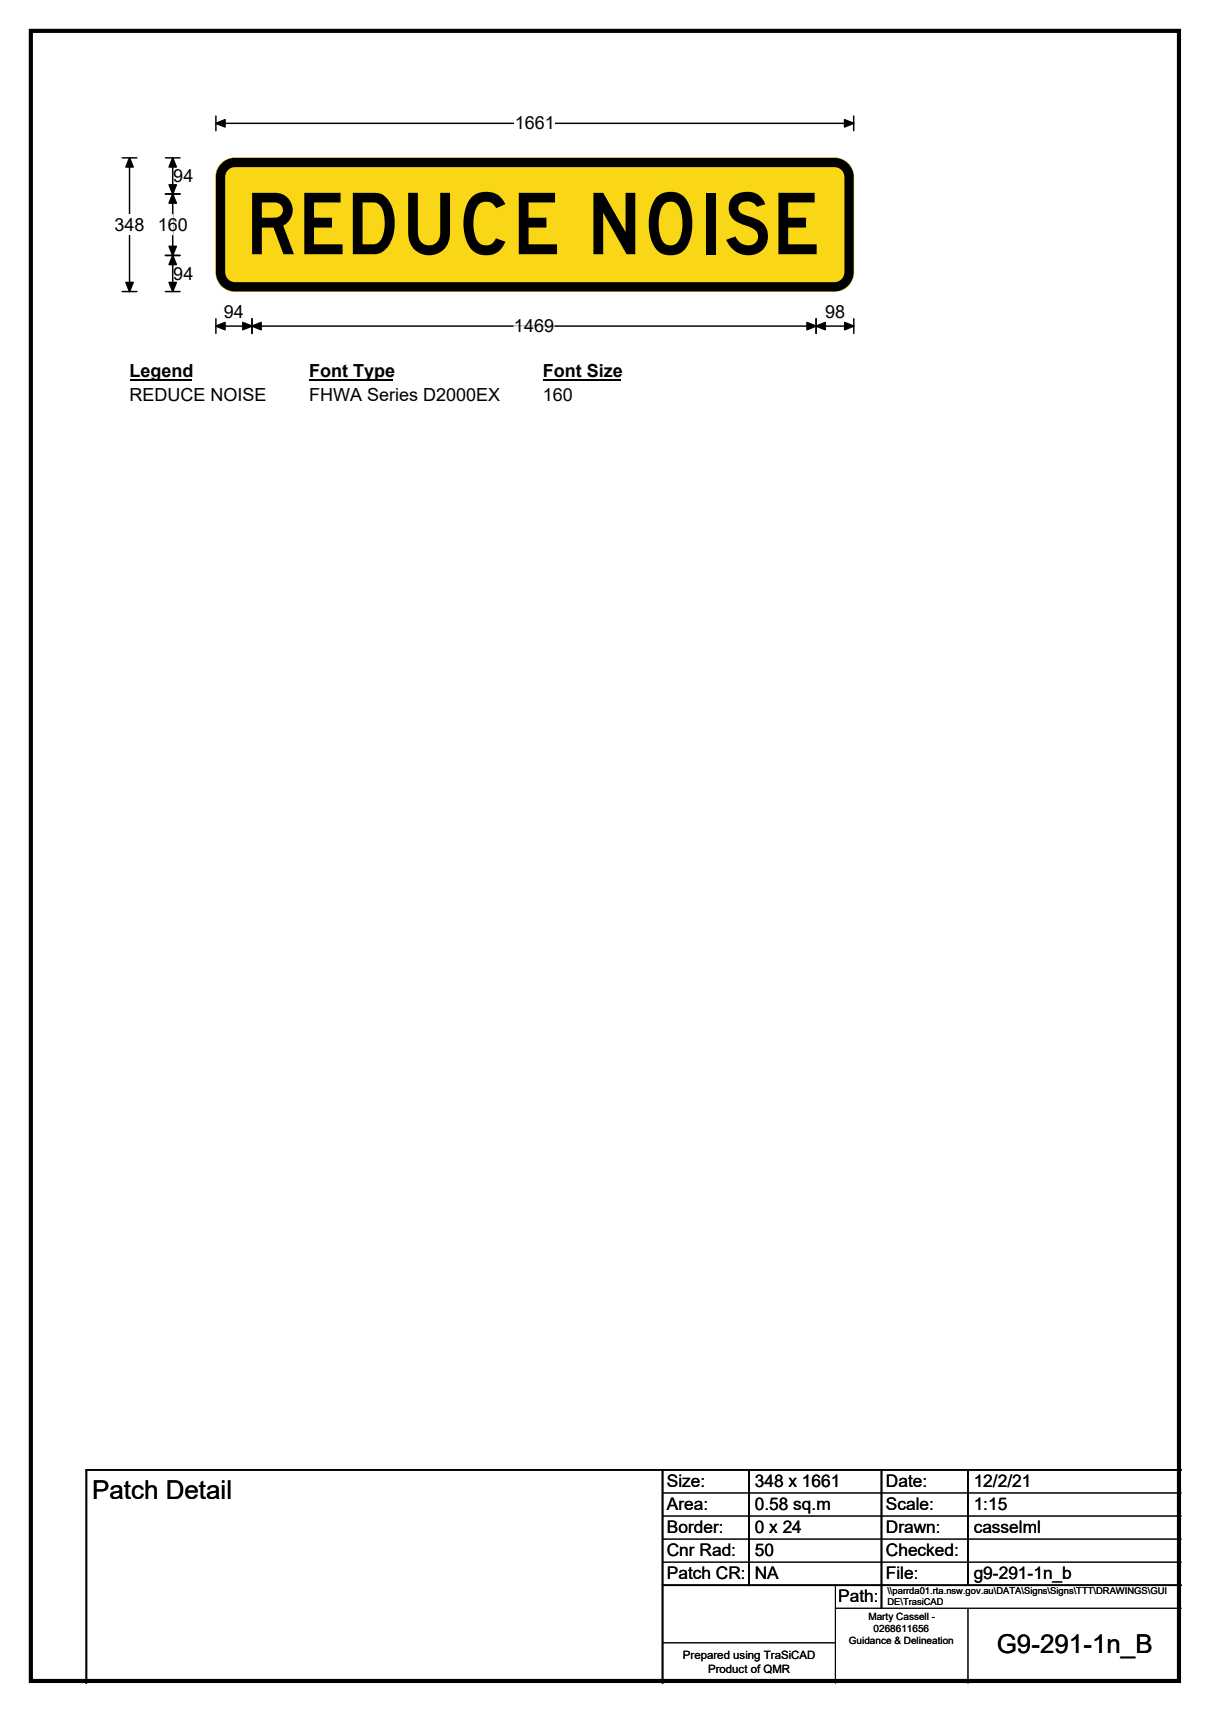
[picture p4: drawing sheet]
<svg xmlns="http://www.w3.org/2000/svg" width="210mm" height="297mm" viewBox="0 0 210 297" stroke-linecap="round" stroke-linejoin="round" font-family="sans-serif">
<path d="M5.4 5.4h199.2v286.3h-199.2z" fill="none" stroke="#000" stroke-width=".72"/>
<path d="M37.5 21.4h110.6M37.5 20.1v2.6M148.1 20.1v2.6" fill="none" stroke="#000" stroke-width=".25"/>
<path d="M37.5 21.4l1.6-.6v1.2zM146.6 20.8l1.5 .6-1.5 .6z" fill="#000" stroke="#000" stroke-width=".25"/>
<path d="M89.3 19.7h7v3.5h-7z" fill="#fff"/>
<path d="M21.2 27.4h2.5M22.5 27.4v23.2M21.2 50.6h2.5M37.5 56.6h110.7M37.5 55.3v2.5M43.7 55.3v2.5M141.6 55.3v2.5M148.2 55.3v2.5" fill="none" stroke="#000" stroke-width=".25"/>
<path d="M22.5 27.4l.6 1.6h-1.3zM21.8 49h1.3l-.6 1.6zM37.5 56.6l1.6-.7v1.3zM43.7 56.6l1.6-.7v1.3zM42.1 55.9l1.6 .7-1.6 .6zM140 55.9l1.6 .7-1.6 .6zM141.6 56.6l1.6-.7v1.3zM146.6 55.9l1.6 .7-1.6 .6z" fill="#000" stroke="#000" stroke-width=".25"/>
<path d="M89.2 56.6h6.9" fill="none" stroke="#fff" stroke-width=".25"/>
<path d="M19.9 37.3h5.2v3.4h-5.2z" fill="#fff"/>
<path d="M28.7 33.7h2.5M28.7 27.4h2.5M30 27.4v23.2M28.7 44.3h2.5M28.7 50.6h2.5" fill="none" stroke="#000" stroke-width=".25"/>
<path d="M30 33.7l.6 1.5h-1.3zM30 27.4l.6 1.6h-1.3zM29.3 32.1h1.3l-.6 1.6zM29.3 42.7h1.3l-.6 1.6zM30 44.3l.6 1.6h-1.3zM29.3 49h1.3l-.6 1.6z" fill="#000" stroke="#000" stroke-width=".25"/>
<path d="M30 37.3v3.4" fill="none" stroke="#fff" stroke-width=".25"/>
<path d="M22.5 62.6h10.7v3.5h-10.7z" fill="#fff"/>
<path d="M22.5 65.9h10.7" fill="none" stroke="#000" stroke-width=".32"/>
<path d="M53.6 62.6h14.5v3.5h-14.5z" fill="#fff"/>
<path d="M53.6 65.9h14.5" fill="none" stroke="#000" stroke-width=".32"/>
<path d="M94.2 62.6h13.5v3.5h-13.5z" fill="#fff"/>
<path d="M94.2 65.9h13.5" fill="none" stroke="#000" stroke-width=".32"/>
<g fill="#fff">
<path d="M22.5 66.8h23.6v3.5h-23.6z"/>
<path d="M53.6 66.8h33.1v3.5h-33.1z"/>
<path d="M94.2 66.8h5.2v3.5h-5.2z"/>
</g>
<path d="M38.4 28.4a3.3 3.3 0 0 1 2.4-1h104a3.3 3.3 0 0 1 3.3 3.3v16.5a3.4 3.4 0 0 1-3.3 3.4h-104a3.3 3.3 0 0 1-3.3-3.4v-16.5a3.3 3.3 0 0 1 .9-2.3z" fill-rule="evenodd" fill="#fad716" stroke="#fad716" stroke-width=".17"/>
<path d="M39.2 28.7l1-.4 .6-.1h104a2.53 2.53 0 0 1 2.5 2.5v16.5a2.55 2.55 0 0 1-2.5 2.6h-104a2.53 2.53 0 0 1-2.5-2.6v-16.5a2.51 2.51 0 0 1 .9-2z" fill="none" stroke="#000" stroke-width="1.6"/>
<path d="M115 255v37M130 255v20M153 255v24M168 255v20M205 255h-190v37M115 275h90" fill="none" stroke="#000" stroke-width=".3"/>
<path d="M115 259h90M115 263h90M115 267h90M115 271h90M145 279h60M145 275v17M168 279v13M115 285h30" fill="none" stroke="#000" stroke-width=".17"/>
<text font-size="14.8" x="42.5" y="44.1">REDUCE NOISE</text>
<g font-size="4.5">
<text x="16" y="260.1">Patch Detail</text>
<text x="173" y="286.9">G9-291-1n_B</text>
</g>
<g font-size="3.1">
<text x="89.3" y="22.5">1661</text>
<text x="30.1" y="31.6">94</text>
<text x="19.9" y="40">348</text>
<text x="27.4" y="40">160</text>
<text x="30.1" y="48.5">94</text>
<text x="38.9" y="55.2">94</text>
<text x="89.2" y="57.6">1469</text>
<text x="143.2" y="55.2">98</text>
<text x="22.5" y="65.4">Legend</text>
<text x="53.6" y="65.4">Font Type</text>
<text x="94.2" y="65.4">Font Size</text>
<text x="22.5" y="69.6">REDUCE NOISE</text>
<text x="53.6" y="69.6">FHWA Series D2000EX</text>
<text x="94.2" y="69.6">160</text>
</g>
<g font-size="3">
<text x="115.7" y="258">Size:</text>
<text x="131" y="258">348 x 1661</text>
<text x="153.7" y="258">Date:</text>
<text x="169" y="258">12/2/21</text>
<text x="115.7" y="262">Area:</text>
<text x="131" y="262">0.58 sq.m</text>
<text x="153.7" y="262">Scale:</text>
<text x="169" y="262">1:15</text>
<text x="115.7" y="266">Border:</text>
<text x="115.7" y="270">Cnr Rad:</text>
<text x="131" y="266">0 x 24</text>
<text x="131" y="270">50</text>
<text x="153.7" y="266">Drawn:</text>
<text x="153.7" y="270">Checked:</text>
<text x="169" y="266">casselml</text>
<text x="115.7" y="274">Patch CR:</text>
<text x="131" y="274">NA</text>
<text x="153.7" y="274">File:</text>
<text x="169" y="274">g9-291-1n_b</text>
<text x="145.5" y="278">Path:</text>
</g>
<g font-size="2">
<text x="118.5" y="287.8">Prepared using TraSiCAD</text>
<text x="122.9" y="290.2">Product of QMR</text>
</g>
<g font-size="1.7">
<text x="150.7" y="281.1">Marty Cassell -</text>
<text x="147.3" y="285.2">Guidance &amp; Delineation</text>
<text x="151.6" y="283.1">0268611656</text>
</g>
<g font-size="1.6">
<text x="154" y="276.6">\\parrda01.rta.nsw.gov.au\DATA\Signs\Signs\TTT\DRAWINGS\GUI</text>
<text x="154" y="278.5">DE\TrasiCAD</text>
</g>
</svg>
